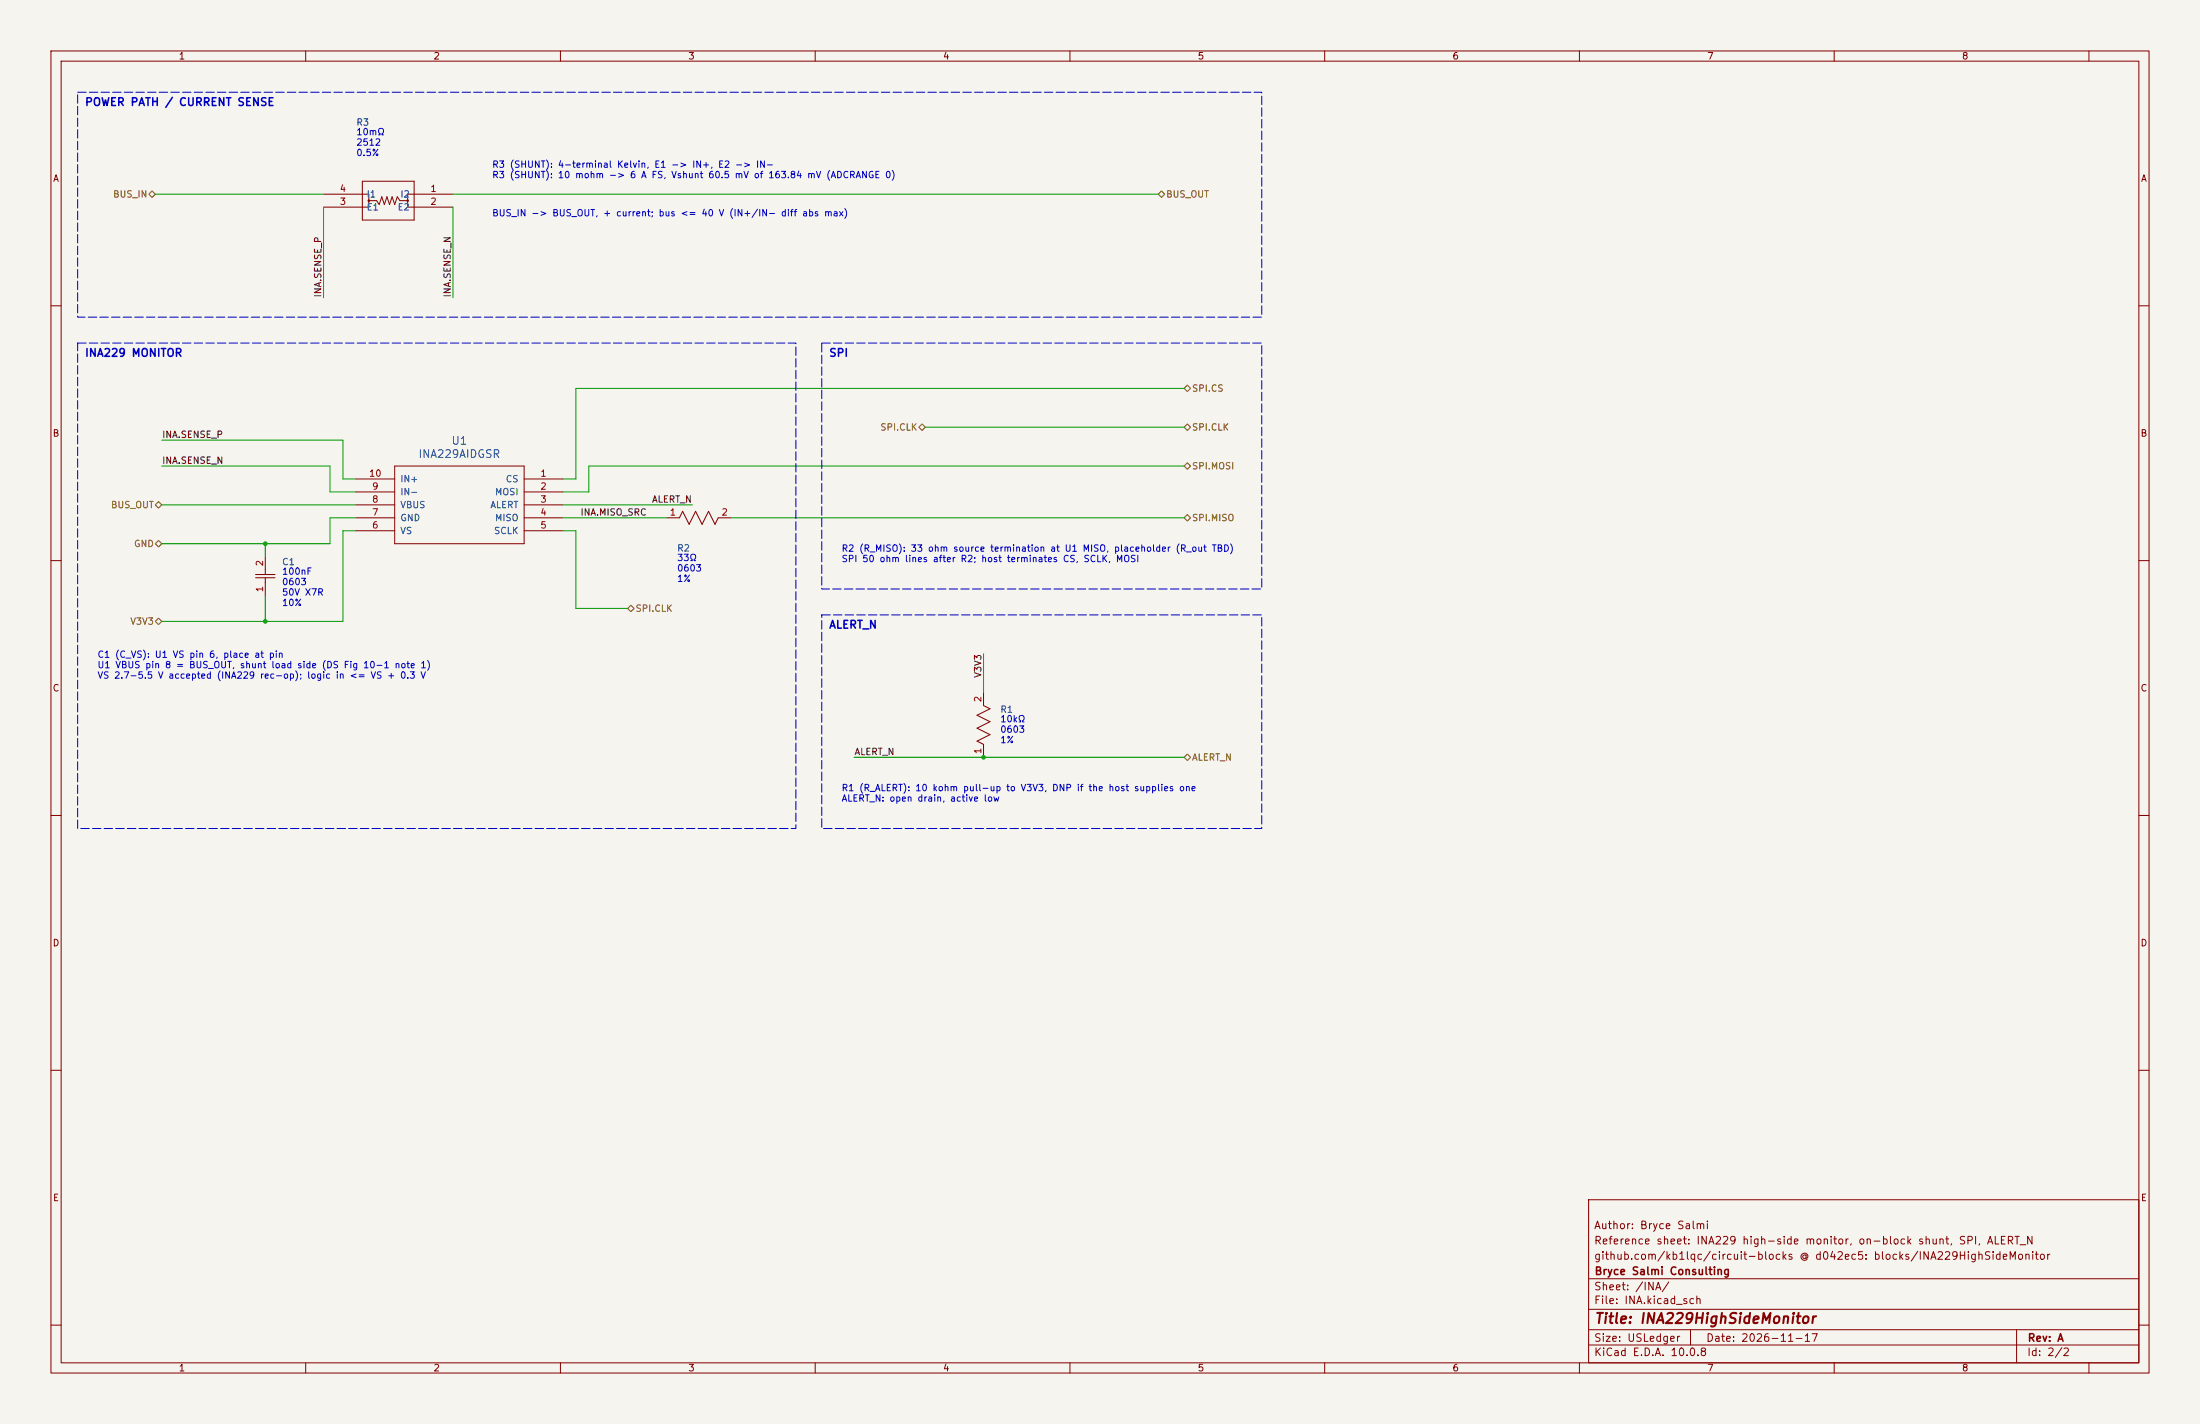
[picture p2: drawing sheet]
<svg xmlns="http://www.w3.org/2000/svg" width="432mm" height="279mm" viewBox="0 0 432 279" stroke-linecap="round" stroke-linejoin="round" font-family="sans-serif">
<path d="M0 0h431.8v279.4h-431.8z" fill="#f5f4ef" stroke="#f5f4ef" stroke-width=".2"/>
<g fill="none" stroke="#840000" stroke-width=".2">
<path d="M10 10h411.8v259.4h-411.8zM12 12h407.8v255.4h-407.8zM60 10v2M110 10v2M160 10v2M210 10v2M260 10v2M310 10v2M360 10v2M410 10v2M63.5 38.1h8.9v2.5h-8.9M71.1 35.6h10.2v7.6h-10.2z"/>
<path d="M72.4 39.4h1.5l.5 .7 .5-1.5 .5 1.5 .5-1.5 .6 1.5 .5-1.5 .5 1.5 .5-1.5 .5 .8h1.5M88.9 38.1h-8.9v2.5h8.9M10 60h2M419.8 60h2M69.8 94h7.7M69.8 96.5h7.7M69.8 99.1h7.7M77.5 91.4h25.4v15.3h-25.4zM102.9 94h7.6M102.9 96.5h7.6M102.9 99.1h7.6M10 110h2"/>
<path d="M50.2 113.4h3.8M50.2 112.7h3.8M52.1 109.2v3.5M52.1 113.4v3.4M69.8 101.6h7.7M69.8 104.1h7.7M102.9 101.6h7.6M102.9 104.1h7.6M130.8 101.6h2.5l.7-1.3 1.3 2.6 1.2-2.6 1.3 2.6 1.3-2.6 1.2 2.6 .7-1.3h2.5M419.8 110h2M193 135.9v2.5l1.3 .7-2.5 1.2 2.5 1.3-2.5 1.3 2.5 1.2-2.5 1.3 1.2 .7v2.5M10 160h2"/>
<path d="M419.8 160h2M10 210h2M419.8 210h2M311.8 235.4h108v32h-108zM10 260h2M311.8 256.9h108M311.8 250.9h108M419.8 260h2M60 267.4v2M110 267.4v2M160 267.4v2M210 267.4v2"/>
<path d="M260 267.4v2M310 267.4v2M311.8 263.9h108M311.8 260.9h108M331.8 260.9v3M360 267.4v2M395.8 260.9v6.5M410 267.4v2"/>
</g>
<g fill="none" stroke="#840000" stroke-width=".25">
<circle cx="72.4" cy="39.4" r=".13"/>
<circle cx="80" cy="39.4" r=".13"/>
</g>
<path d="M29.2 38.1l.6-.6 .7 .6-.7 .6zM227.3 38.1l.7-.6 .6 .6-.6 .6zM232.4 76.2l.6-.6 .7 .6-.7 .6zM30.5 99.1l.6-.7 .6 .7-.6 .6zM181 83.2l.6 .6-.6 .7-.7-.7zM232.4 83.8l.6-.6 .7 .6-.7 .7zM232.4 91.4l.6-.6 .7 .6-.7 .7zM30.5 106.7l.6-.7 .6 .7-.6 .6zM123.2 119.4l.6-.7 .7 .7-.7 .6zM233 101l.7 .6-.7 .6-.6-.6zM30.5 121.9l.6-.6 .6 .6-.6 .7zM232.4 148.6l.6-.6 .7 .6-.7 .6z" fill="none" stroke="#725600" stroke-width=".2"/>
<g fill="none" stroke="#009600" stroke-width=".2">
<path d="M30.5 38.1h33M88.9 38.1h138.4M63.5 40.6v17.8M88.9 40.6v17.8M232.4 76.2h-119.4v17.8h-2.5M31.7 91.4h33.1v5.1h5M31.7 86.4h35.6v7.6h2.5M31.7 99.1h38.1M110.5 99.1h25.4M181.6 83.8h50.8M232.4 91.4h-116.8v5.1h-5.1M52.1 106.7v2.5"/>
<path d="M52.1 116.8v5.1M69.8 101.6h-5v5.1h-33.1M69.8 104.1h-2.5v17.8h-35.6M110.5 104.1h2.5v15.3h10.2M110.5 101.6h20.3M143.5 101.6h88.9M193 128.3v7.6M167.6 148.6h64.8"/>
</g>
<path d="M15.2 18.1h232.4v44.1h-232.4zM15.2 67.3h141v95.3h-141zM161.3 67.3h86.3v48.3h-86.3zM161.3 120.7h86.3v41.9h-86.3z" fill="none" stroke="#0000c2" stroke-width=".2" stroke-dasharray="1.7 .6"/>
<g fill="#009600">
<circle cx="193" cy="148.6" r=".46"/>
<circle cx="52.1" cy="121.9" r=".46"/>
<circle cx="52.1" cy="106.7" r=".46"/>
</g>
<text font-size="2" fill="#840000" x="312.8" y="260.2">Title: INA229HighSideMonitor</text>
<g font-size="1.5" fill="#0000c2">
<text x="16.6" y="21.2">POWER PATH / CURRENT SENSE</text>
<text x="16.6" y="70.4">INA229 MONITOR</text>
<text x="162.6" y="70.4">SPI</text>
<text x="162.6" y="123.7">ALERT_N</text>
</g>
<g font-size="1.5" fill="#006464">
<text x="88.5" y="87.6">U1</text>
<text x="82" y="90.2">INA229AIDGSR</text>
</g>
<g font-size="1.5" fill="#840000">
<text x="312.8" y="244.5">Reference sheet: INA229 high-side monitor, on-block shunt, SPI, ALERT_N</text>
<text x="312.8" y="241.5">Author: Bryce Salmi</text>
<text x="312.8" y="247.5">github.com/kb1lqc/circuit-blocks @ d042ec5: blocks/INA229HighSideMonitor</text>
<text x="312.8" y="250.5">Bryce Salmi Consulting</text>
<text x="312.8" y="256.2">File: INA.kicad_sch</text>
<text x="312.8" y="253.5">Sheet: /INA/</text>
<text x="312.8" y="263.6">Size: USLedger</text>
<text x="334.8" y="263.6">Date: 2026-11-17</text>
<text x="397.8" y="263.6">Rev: A</text>
<text x="312.8" y="266.4">KiCad E.D.A. 10.0.8</text>
<text x="397.8" y="266.4">Id: 2/2</text>
</g>
<g font-size="1.3" fill="#840000">
<text x="35" y="12">1</text>
<text x="85" y="12">2</text>
<text x="135" y="12">3</text>
<text x="185" y="12">4</text>
<text x="235" y="12">5</text>
<text x="285" y="12">6</text>
<text x="335" y="12">7</text>
<text x="385" y="12">8</text>
<text x="10.3" y="36">A</text>
<text x="420.1" y="36">A</text>
<text x="10.2" y="86">B</text>
<text x="420" y="86">B</text>
<text x="10.2" y="136">C</text>
<text x="420" y="136">C</text>
<text x="10.2" y="186">D</text>
<text x="420" y="186">D</text>
<text x="10.3" y="236">E</text>
<text x="420.1" y="236">E</text>
<text x="35" y="269.4">1</text>
<text x="85" y="269.4">2</text>
<text x="135" y="269.4">3</text>
<text x="185" y="269.4">4</text>
<text x="235" y="269.4">5</text>
<text x="285" y="269.4">6</text>
<text x="335" y="269.4">7</text>
<text x="385" y="269.4">8</text>
</g>
<g font-size="1.3" fill="#0000c2">
<text x="69.8" y="26.8">10mΩ</text>
<text x="69.8" y="28.9">2512</text>
<text x="69.8" y="30.9">0.5%</text>
<text x="96.5" y="33.2">R3 (SHUNT): 4-terminal Kelvin, E1 -&gt; IN+, E2 -&gt; IN-</text>
<text x="96.5" y="35.3">R3 (SHUNT): 10 mohm -&gt; 6 A FS, Vshunt 60.5 mV of 163.84 mV (ADCRANGE 0)</text>
<text x="96.5" y="42.8">BUS_IN -&gt; BUS_OUT, + current; bus &lt;= 40 V (IN+/IN- diff abs max)</text>
<text x="55.2" y="113.1">100nF</text>
<text x="132.8" y="110.4">33Ω</text>
<text x="132.8" y="112.4">0603</text>
<text x="165.1" y="108.6">R2 (R_MISO): 33 ohm source termination at U1 MISO, placeholder (R_out TBD)</text>
<text x="165.1" y="110.6">SPI 50 ohm lines after R2; host terminates CS, SCLK, MOSI</text>
<text x="55.2" y="115.1">0603</text>
<text x="55.2" y="117.2">50V X7R</text>
<text x="55.2" y="119.2">10%</text>
<text x="132.8" y="114.5">1%</text>
<text x="19" y="129.4">C1 (C_VS): U1 VS pin 6, place at pin</text>
<text x="19" y="131.4">U1 VBUS pin 8 = BUS_OUT, shunt load side (DS Fig 10-1 note 1)</text>
<text x="19" y="133.5">VS 2.7-5.5 V accepted (INA229 rec-op); logic in &lt;= VS + 0.3 V</text>
<text x="196.2" y="142">10kΩ</text>
<text x="196.2" y="144.1">0603</text>
<text x="196.2" y="146.1">1%</text>
<text x="165.1" y="155.5">R1 (R_ALERT): 10 kohm pull-up to V3V3, DNP if the host supplies one</text>
<text x="165.1" y="157.6">ALERT_N: open drain, active low</text>
</g>
<g font-size="1.3" fill="#006464">
<text x="69.8" y="25">R3</text>
<text x="71.9" y="41.6">E1</text>
<text x="71.9" y="39.1">I1</text>
<text x="77.9" y="41.6">E2</text>
<text x="78.5" y="39.1">I2</text>
<text x="78.5" y="94.9">IN+</text>
<text x="99.1" y="94.9">CS</text>
<text x="78.5" y="100">VBUS</text>
<text x="78.5" y="97.5">IN-</text>
<text x="96.1" y="100">ALERT</text>
<text x="97" y="97.5">MOSI</text>
<text x="78.5" y="105.1">VS</text>
<text x="78.5" y="102.6">GND</text>
<text x="96.8" y="105.1">SCLK</text>
<text x="97" y="102.6">MISO</text>
<text x="55.3" y="111.2">C1</text>
<text x="132.8" y="108.5">R2</text>
<text x="196.2" y="140.2">R1</text>
</g>
<g font-size="1.3" fill="#725600">
<text x="22.1" y="39.1">BUS_IN</text>
<text x="228.8" y="39.1">BUS_OUT</text>
<text x="233.8" y="77.2">SPI.CS</text>
<text x="172.7" y="84.8">SPI.CLK</text>
<text x="233.8" y="84.8">SPI.CLK</text>
<text x="233.8" y="92.4">SPI.MOSI</text>
<text x="21.7" y="100">BUS_OUT</text>
<text x="26.2" y="107.6">GND</text>
<text x="233.8" y="102.6">SPI.MISO</text>
<text x="25.5" y="122.9">V3V3</text>
<text x="124.6" y="120.3">SPI.CLK</text>
<text x="233.8" y="149.6">ALERT_N</text>
</g>
<g font-size="1.3" fill="#a90000">
<text x="66.6" y="40.5">3</text>
<text x="66.6" y="38">4</text>
<text x="84.4" y="38">1</text>
<text x="84.4" y="40.5">2</text>
<text x="72.3" y="93.8">10</text>
<text x="105.9" y="93.8">1</text>
<text x="72.9" y="101.5">7</text>
<text x="72.9" y="98.9">8</text>
<text x="72.9" y="96.4">9</text>
<text x="105.9" y="96.4">2</text>
<text x="105.9" y="98.9">3</text>
<text x="105.9" y="101.5">4</text>
<text x="131.3" y="101.5">1</text>
<text x="141.5" y="101.5">2</text>
<text x="72.9" y="104">6</text>
<text x="105.9" y="104">5</text>
<text x="51.9" y="111.2" transform="rotate(-90 51.9 111.2)">2</text>
<text x="51.9" y="116.3" transform="rotate(-90 51.9 116.3)">1</text>
<text x="192.9" y="137.9" transform="rotate(-90 192.9 137.9)">2</text>
<text x="192.9" y="148.1" transform="rotate(-90 192.9 148.1)">1</text>
</g>
<g font-size="1.3" fill="#0f0f0f">
<text x="63.4" y="58.4" transform="rotate(-90 63.4 58.4)">INA.SENSE_P</text>
<text x="88.8" y="58.4" transform="rotate(-90 88.8 58.4)">INA.SENSE_N</text>
<text x="31.7" y="86.2">INA.SENSE_P</text>
<text x="31.7" y="91.3">INA.SENSE_N</text>
<text x="113.8" y="101.5">INA.MISO_SRC</text>
<text x="127.9" y="98.9">ALERT_N</text>
<text x="192.9" y="133.1" transform="rotate(-90 192.9 133.1)">V3V3</text>
<text x="167.6" y="148.5">ALERT_N</text>
</g>
</svg>
